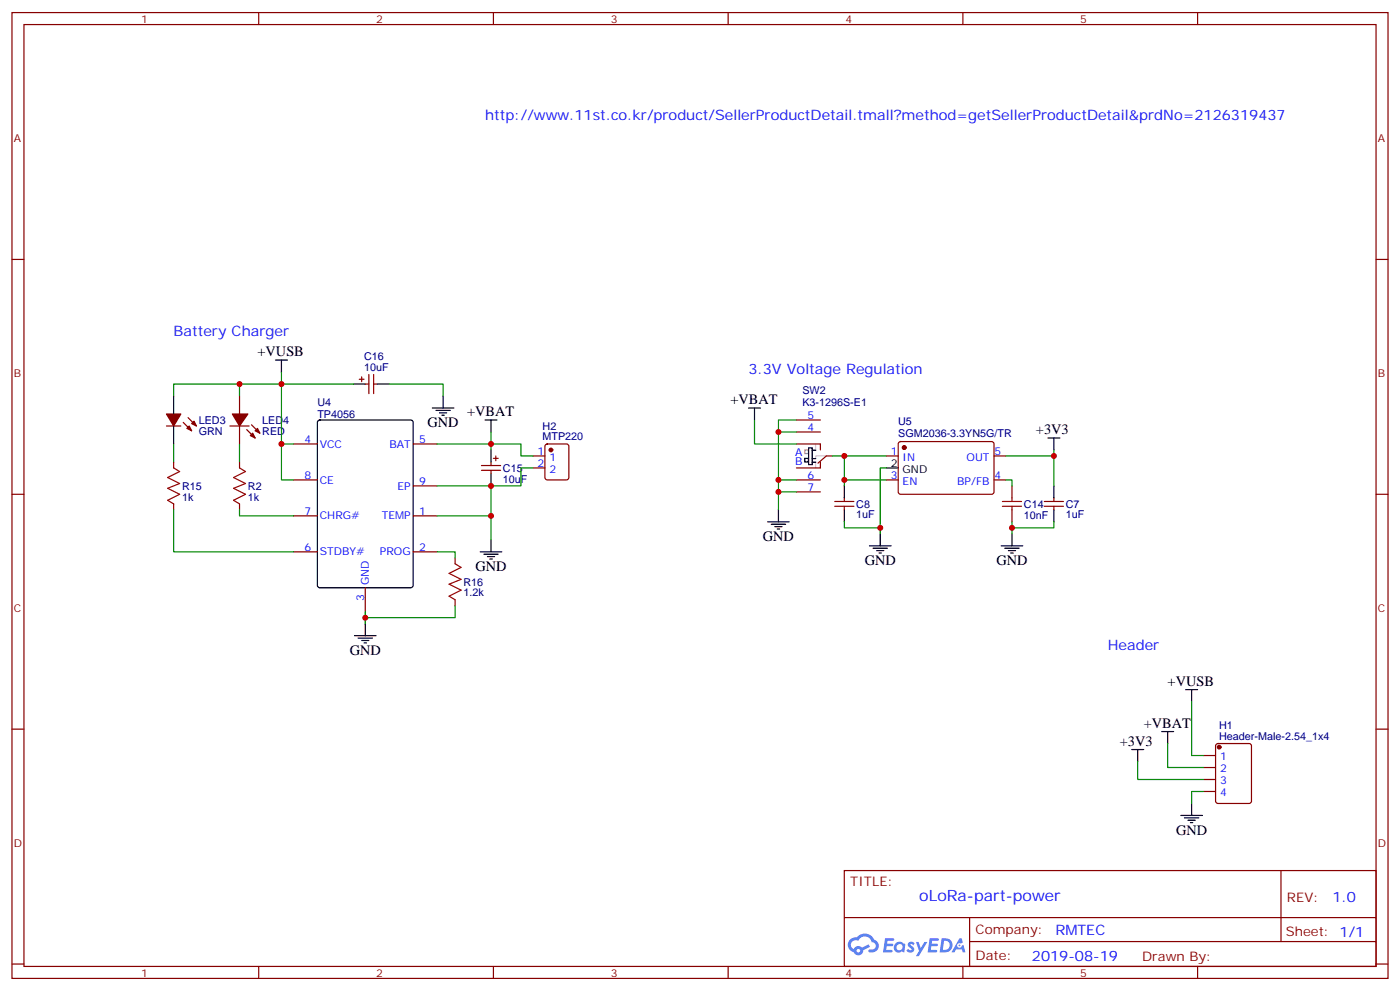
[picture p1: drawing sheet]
<svg xmlns="http://www.w3.org/2000/svg" width="412mm" height="292mm" viewBox="0 0 412 292" stroke-linecap="round" stroke-linejoin="round" font-family="sans-serif">
<g fill="none" stroke="#870000" stroke-width=".35">
<path d="M3.5 3.7h405.4v284.3h-405.4zM7.1 7.2h398.2v277.3h-398.2zM76.2 3.7v3.5M145.3 3.7v3.5M214.5 3.7v3.5M283.6 3.7v3.5M352.8 3.7v3.5M3.5 76.4h3.6M405.3 76.4h3.6M3.5 145.5h3.6M405.3 145.5h3.6M3.5 214.7h3.6"/>
<path d="M405.3 214.7h3.6M248.7 256.3h156.6v28.2h-156.6zM377.3 256.3v20.9M248.7 270.1h156.5M285.6 277.2h119.6M285.6 270.1v14.2M3.5 283.8h3.6M76.2 284.5v3.5M145.3 284.5v3.5M214.5 284.5v3.5M283.6 284.5v3.5M352.8 284.5v3.5"/>
<path d="M405.3 283.8h3.6"/>
</g>
<g fill="#5487ff">
<path d="M267.7 277.5a1.22 1.22 0 0 1 1.7 .2l-.4 .6a.47 .47 0 0 0-.3-.4 .47 .47 0 0 0-.5 .2l.1 .2a1.14 1.14 0 0 1 .8 1.8 1.14 1.14 0 0 1-1.9 0l-.2-.2 .5-.6 .7 .5a.29 .29 0 0 0 .3-.3 .29 .29 0 0 0-.2-.3 1.04 1.04 0 0 1-.6-1.7z"/>
<path d="M260.7 276.2h2.4l.3 .2-.2 .5-1.8 .1-.1 .8h1.5l.3 .4-.3 .4h-1.6l-.2 1.1h1.7l.2 .3-.2 .3-2.6 .1z"/>
<path d="M273.8 276.2h2.4l.3 .2-.1 .5-1.8 .1-.2 .8h1.6l.3 .4-.4 .4-1.6-.1-.1 1.1 1.7 .1 .2 .3-.2 .3-2.6 .1z"/>
<path d="M282.6 276.2h.7l.3 1.3-.6 .3a.69 .69 0 0 0-1 .3 .69 .69 0 0 0 .4 .9 .69 .69 0 0 0 .9-.6l.5-.2 .6 2.2h-.8l-.2-.9h-1.8l-.5 .9h-.8z"/>
<path d="M269.8 277.3h.8l.6 1.8 1.1-1.8h.9l-2.6 4.2h-.8l.9-1.5z"/>
<path d="M277.4 276.2l-.6 4.2h1.3a2.11 2.11 0 0 0 2.5-2.1 2.11 2.11 0 0 0-2.5-2.1zM278.1 277a1.39 1.39 0 0 1 1.7 1.4 1.39 1.39 0 0 1-1.8 1.2h-.3z"/>
<path d="M263.7 277.8a1.54 1.54 0 0 0-.1 2.2 1.54 1.54 0 0 0 2.2 .1l.6 .3 .3-2.3-.2-.3h-.4a1.49 1.49 0 0 0-2.4 0zM264 278.8a.94 .94 0 0 1 1.8 0 .94 .94 0 0 1-1.8 0z"/>
<path d="M250.4 276.6a2.18 2.18 0 0 0 1.1 3.7 1.44 1.44 0 0 0 1.6 .9 1.44 1.44 0 0 0 1.2-1.4l2-1.1-.5-.7-1.9 1a1.47 1.47 0 0 0-2.4 .4 1.39 1.39 0 0 1-.7-1.9 1.39 1.39 0 0 1 2-.5 2.12 2.12 0 0 1 2.2-1.3 2.12 2.12 0 0 1 1.9 1.7 1.14 1.14 0 0 1 1.1 1.4 1.14 1.14 0 0 1-1.7 .7 .43 .43 0 0 0-.5 .4 .43 .43 0 0 0 .4 .5 1.98 1.98 0 0 0 2.5-1.2 1.98 1.98 0 0 0-1.2-2.6 3.1 3.1 0 0 0-5.3-.6l-.9 .1zM252.3 279.9a.55 .55 0 0 1 1.1 0 .55 .55 0 0 1-1.1 0z"/>
<circle cx="282.6" cy="278.3" r=".26"/>
</g>
<path d="M51.2 137.8l1.7 1-3.5 1.8 3.5 1.7-3.5 1.5 3.5 1.7-3.5 1.8 1.8 1M70.6 137.8l1.7 1-3.5 1.8 3.5 1.7-3.5 1.5 3.5 1.7-3.5 1.8 1.8 1M295.3 147.6h5.6M295.3 149h5.6M298.1 146.6v1M298.1 149v1.1M134.1 166l1.7 1-3.5 1.8 3.5 1.8-3.5 1.4 3.5 1.7-3.5 1.8 1.8 1.1" fill="none" stroke="#a10000" stroke-width=".35"/>
<g fill="none" stroke="#870000" stroke-width=".35">
<path d="M70.6 116.6v5.3M105.8 111.7h1.4M106.5 110.9v1.5M107.6 113.1h1.1M108.7 110.2v5.7M110.1 110.2v5.7M110.1 113.1h1M49 125.4h4.3M51.2 136v1.8M54 124.4l2.4 2.4M55.4 122.9l2.5 2.5M67.7 125.4h5.7"/>
<path d="M70.6 125.4v5.3M70.6 136v1.8M72.7 126.5l2.4 2.4M74.1 125.1l2.5 2.4M86.4 130.7h7.1M121.7 130.7h7.1M141.8 137.1h5.7M141.8 138.5h5.7M144.6 136v1.1M144.6 138.5v1M145.3 134.9h1.5M146 134.2v1.4"/>
<path d="M157 137.8h3.5M157 134.2h3.5M160.7 130.9l.5-.2h5.7l.6 .4 .1 9.5-.5 .6-5.9 .1-.6-.5-.1-9.4zM234.6 130.7h7.1v1.8M234.6 127.2h7.1M234.6 123.6h7.1M241.7 136v1.8h-7.1M245.2 134.2h-1.8l-2.5 2.1M261.1 134.2h3.5M264.8 130.2l.5-.2 27.1 .1 .4 .6-.1 14.4-.6 .4h-27.1l-.4-.7v-14.1zM292.8 134.2h3.5M51.2 148.3v1.8"/>
<path d="M70.6 148.3v1.8M86.4 141.3h7.1M86.4 151.9h7.1M121.7 151.9h7.1M121.7 143.1h7.1M234.6 141.3h7.1M234.6 144.8h7.1M245.9 149h5.6M245.9 147.6h5.6M248.7 146.6v1M248.7 149v1.1M261.1 141.3h3.5"/>
<path d="M292.8 141.3h3.5M298.1 143.1v3.5M298.1 150.1v3.5M307.6 149h5.7M307.6 147.6h5.7M310.4 146.6v1M310.4 149v1.1M86.4 162.5h7.1M107.6 173v7.1M121.7 162.5h7.1M134.1 164.2v1.8M134.1 176.6v1.7"/>
<path d="M358.3 219.1l.5-.2h9.1l.7 .4 .1 16.5-.5 .7h-9.4l-.7-.4v-16.5zM354.5 222.4h3.6M354.5 226h3.6M354.5 229.5h3.6M354.5 233h3.6"/>
</g>
<path d="M237.1 132.5h1v1h-1z" fill="none" stroke="#999" stroke-width=".35"/>
<g fill="none" stroke="#000" stroke-width=".35">
<path d="M51.2 116.6v5.3M81.1 106h3.6M82.9 106v3.5M104.1 113.1h3.5M111.1 113.1h3.6M130.5 116.6v3.5M51.2 125.4v5.3M93.7 123.9l.5-.3h26.8l.7 .5v48.2l-.5 .7h-27l-.7-.4v-48.2zM127.4 120.1h6.3M128.4 120.8h4.2M129.5 121.5h2.1M130.2 122.2h.7"/>
<path d="M142.9 123.6h3.5M144.6 123.6v3.6M144.6 132.5v3.5M144.6 139.5v3.6M220.5 120.1h3.5M222.2 120.1v3.5M237.1 134.9h1v1.1h-1zM238.2 131.8h1.1v5h-1.1zM239.3 132.5h1M239.3 135h1M239.3 136.1h1M261.1 137.8h3.5"/>
<path d="M308.7 128.9h3.5M310.4 128.9v3.6M144.6 158.9v3.6M226.1 153.6h6.4M227.2 154.3h4.2M228.2 155h2.2M229 155.8h.7M229.3 150.1v3.5M248.7 143.1v3.5M248.7 150.1v3.5M259.3 157.2v3.5M298.1 157.2v3.5"/>
<path d="M310.4 143.1v3.5M310.4 150.1v3.5M141.5 162.5h6.3M142.5 163.2h4.3M143.6 163.9h2.1M144.3 164.6h.7M256.1 160.7h6.4M257.2 161.4h4.2M258.2 162.1h2.1M258.9 162.8h.7M294.9 160.7h6.4M296 161.4h4.2"/>
<path d="M297 162.1h2.2M297.7 162.8h.7M104.4 187.1h6.4M105.5 187.9h4.2M106.5 188.6h2.2M107.2 189.3h.7M107.6 183.6v3.5M342.2 215.4h3.5M344 215.4v3.5M349.2 203h3.6M351 203v3.6M333.4 220.7h3.5"/>
<path d="M335.1 220.7v3.5M351 236.5v3.6M347.8 240.1h6.4M348.9 240.8h4.2M350 241.5h2.1M350.7 242.2h.7"/>
</g>
<path d="M240.2 130.7v1.8M240.2 136v1.8M243.4 134.2h-3.2v.7" fill="none" stroke="#ccc" stroke-width=".35"/>
<g fill="#870000" stroke="#870000" stroke-width=".35">
<path d="M73.7 128.2l.7-.7 .7 1.4z"/>
<path d="M75.1 126.8l.7-.7 .8 1.4z"/>
<path d="M68.4 121.9h4.6l-2.4 3.5z"/>
<path d="M49 121.9h4.3l-2.1 3.5z"/>
<path d="M55 126.1l.7-.7 .7 1.4z"/>
<path d="M56.4 124.7l.7-.7 .8 1.4z"/>
<circle cx="266.3" cy="131.8" r=".53"/>
<circle cx="359.1" cy="220" r=".53"/>
<circle cx="162.3" cy="132.5" r=".53"/>
</g>
<g fill="none" stroke="#008700" stroke-width=".35">
<path d="M70.6 113.1v3.5M82.9 109.5v31.8h3.5M104.1 113.1h-52.9v3.5M114.7 113.1h15.8v3.5M51.2 130.7v5.3M70.6 130.7v5.3M82.9 130.7h3.5M144.6 127.2v3.5h-15.8M144.6 132.5v-1.8h8.9v3.5h3.5M157 137.8h-3.5v5.3h-8.9M222.2 123.6v7.1h12.4M229.3 127.2h5.3"/>
<path d="M234.6 123.6h-5.3v26.5M245.2 134.2h15.9M248.7 134.2v7.1h12.4M261.1 137.8h-1.8v19.4M310.4 132.5v1.7h-14.1M310.4 134.2v8.9M51.2 150.1v12.4h35.2M70.6 150.1v1.8h15.8M128.8 143.1h15.8v15.8M128.8 151.9h15.8M229.3 144.8h5.3M229.3 141.3h5.3"/>
<path d="M248.7 153.6v1.8h10.6M248.7 141.3v1.8M296.3 141.3h1.8v1.8M298.1 153.6v3.6M310.4 153.6v1.8h-12.3M128.8 162.5h5.3v1.7M134.1 178.3v3.6h-26.5M107.6 180.1v3.5M344 218.9v7.1h10.5M351 206.6v15.8h3.5M335.1 224.2v5.3h19.4M354.5 233h-3.5v3.5"/>
</g>
<g fill="#c00">
<circle cx="229.3" cy="141.3" r=".88"/>
<circle cx="248.7" cy="134.2" r=".88"/>
<circle cx="144.6" cy="130.7" r=".88"/>
<circle cx="144.6" cy="143.1" r=".88"/>
<circle cx="70.6" cy="113.1" r=".88"/>
<circle cx="82.9" cy="130.7" r=".88"/>
<circle cx="82.9" cy="113.1" r=".88"/>
<circle cx="144.6" cy="151.9" r=".88"/>
<circle cx="107.6" cy="181.9" r=".88"/>
<circle cx="298.1" cy="155.4" r=".88"/>
<circle cx="310.4" cy="134.2" r=".88"/>
<circle cx="259.3" cy="155.4" r=".88"/>
<circle cx="248.7" cy="141.3" r=".88"/>
<circle cx="229.3" cy="144.8" r=".88"/>
<circle cx="229.3" cy="127.2" r=".88"/>
</g>
<text font-size="4.6" fill="#00f" x="270.8" y="265.3">oLoRa-part-power</text>
<g font-size="4.2" fill="#00f">
<text x="142.9" y="35.5">http://www.11st.co.kr/product/SellerProductDetail.tmall?method=getSellerProductDetail&amp;prdNo=2126319437</text>
<text x="51.2" y="99">Battery Charger</text>
<text x="220.5" y="110.2">3.3V Voltage Regulation</text>
<text x="326.3" y="191.4">Header</text>
<text x="392.5" y="265.6">1.0</text>
<text x="310.9" y="275.1">RMTEC</text>
<text x="304" y="282.9">2019-08-19</text>
</g>
<g font-size="4.2">
<text x="75.8" y="104.9">+VUSB</text>
<text x="215.2" y="119">+VBAT</text>
<text x="125.9" y="125.8">GND</text>
<text x="137.6" y="122.5">+VBAT</text>
<text x="305.2" y="127.8">+3V3</text>
<text x="224.7" y="159.3">GND</text>
<text x="254.7" y="166.3">GND</text>
<text x="293.5" y="166.3">GND</text>
<text x="140.1" y="168.1">GND</text>
<text x="103" y="192.8">GND</text>
<text x="344" y="201.9">+VUSB</text>
<text x="336.9" y="214.2">+VBAT</text>
<text x="329.8" y="219.5">+3V3</text>
<text x="346.4" y="245.7">GND</text>
</g>
<g font-size="3.9" fill="#800">
<text x="250.5" y="260.9">TITLE:</text>
<text x="379.1" y="265.6">REV:</text>
<text x="287.4" y="275.1">Company:</text>
<text x="378.7" y="275.7">Sheet: 1/1</text>
<text x="287.4" y="282.8">Date:</text>
<text x="336.4" y="282.8">Drawn By: 김석현</text>
</g>
<g font-size="3.2" fill="#800">
<text x="41.6" y="6.7">1</text>
<text x="110.8" y="6.7">2</text>
<text x="179.9" y="6.7">3</text>
<text x="249.1" y="6.7">4</text>
<text x="318.2" y="6.7">5</text>
<text x="4.1" y="41.8">A</text>
<text x="405.9" y="41.8">A</text>
<text x="4.1" y="110.9">B</text>
<text x="405.9" y="110.9">B</text>
<text x="4.1" y="180.1">C</text>
<text x="405.9" y="180.1">C</text>
<text x="4.1" y="249.2">D</text>
<text x="405.9" y="249.2">D</text>
<text x="41.6" y="287.5">1</text>
<text x="110.8" y="287.5">2</text>
<text x="179.9" y="287.5">3</text>
<text x="249.1" y="287.5">4</text>
<text x="318.2" y="287.5">5</text>
</g>
<g font-size="3.2" fill="#000080">
<text x="107.3" y="106.1">C16</text>
<text x="107.3" y="109.2">10uF</text>
<text x="93.5" y="119.6">U4</text>
<text x="236.4" y="119.6">K3-1296S-E1</text>
<text x="236.4" y="116.1">SW2</text>
<text x="58.6" y="124.8">LED3</text>
<text x="77.3" y="124.8">LED4</text>
<text x="93.5" y="123.1">TP4056</text>
<text x="264.6" y="125.2">U5</text>
<text x="58.6" y="127.9">GRN</text>
<text x="77.3" y="127.9">RED</text>
<text x="159.8" y="129.6">MTP220</text>
<text x="159.8" y="126.5">H2</text>
<text x="264.6" y="128.7">SGM2036-3.3YN5G/TR</text>
<text x="148.2" y="142.1">10uF</text>
<text x="148.2" y="138.9">C15</text>
<text x="53.6" y="147.4">1k</text>
<text x="53.6" y="144.2">R15</text>
<text x="73" y="147.4">1k</text>
<text x="73" y="144.2">R2</text>
<text x="252.2" y="149.5">C8</text>
<text x="301.6" y="149.5">C14</text>
<text x="314" y="149.5">C7</text>
<text x="252.2" y="152.6">1uF</text>
<text x="301.6" y="152.7">10nF</text>
<text x="314" y="152.6">1uF</text>
<text x="136.5" y="172.4">R16</text>
<text x="136.5" y="175.6">1.2k</text>
<text x="359.1" y="214.6">H1</text>
<text x="359.1" y="217.8">Header-Male-2.54_1x4</text>
</g>
<g font-size="3.2" fill="#00f">
<text x="237.9" y="123.3">5</text>
<text x="89.7" y="130.4">4</text>
<text x="94.2" y="131.8">VCC</text>
<text x="114.7" y="131.8">BAT</text>
<text x="123.5" y="130.4">5</text>
<text x="237.9" y="126.8">4</text>
<text x="158.3" y="133.9">1</text>
<text x="158.3" y="137.4">2</text>
<text x="161.8" y="135.6">1</text>
<text x="234.2" y="134.2">A</text>
<text x="234.3" y="137">B</text>
<text x="262.4" y="133.9">1</text>
<text x="265.9" y="135.6">IN</text>
<text x="284.7" y="135.6">OUT</text>
<text x="293" y="133.9">5</text>
<text x="89.7" y="140.9">8</text>
<text x="94.2" y="142.3">CE</text>
<text x="123.5" y="142.7">9</text>
<text x="161.8" y="139.2">2</text>
<text x="237.9" y="140.9">6</text>
<text x="262.4" y="140.9">3</text>
<text x="265.9" y="142.7">EN</text>
<text x="282" y="142.7">BP/FB</text>
<text x="293" y="140.9">4</text>
<text x="117.1" y="144.1">EP</text>
<text x="237.9" y="144.5">7</text>
<text x="89.7" y="151.5">7</text>
<text x="94.2" y="152.9">CHRG#</text>
<text x="112.5" y="152.9">TEMP</text>
<text x="123.5" y="151.5">1</text>
<text x="89.7" y="162.1">6</text>
<text x="94.2" y="163.5">STDBY#</text>
<text x="111.9" y="163.5">PROG</text>
<text x="123.5" y="162.1">2</text>
<text x="108.7" y="172.3" transform="rotate(-90 108.7 172.3)">GND</text>
<text x="107.2" y="176.8" transform="rotate(-90 107.2 176.8)">3</text>
<text x="359.4" y="223.8">1</text>
<text x="359.4" y="227.4">2</text>
<text x="359.4" y="230.9">3</text>
<text x="359.4" y="234.4">4</text>
</g>
<g font-size="3.2">
<text x="262.4" y="137.4">2</text>
<text x="265.9" y="139.2">GND</text>
</g>
</svg>
